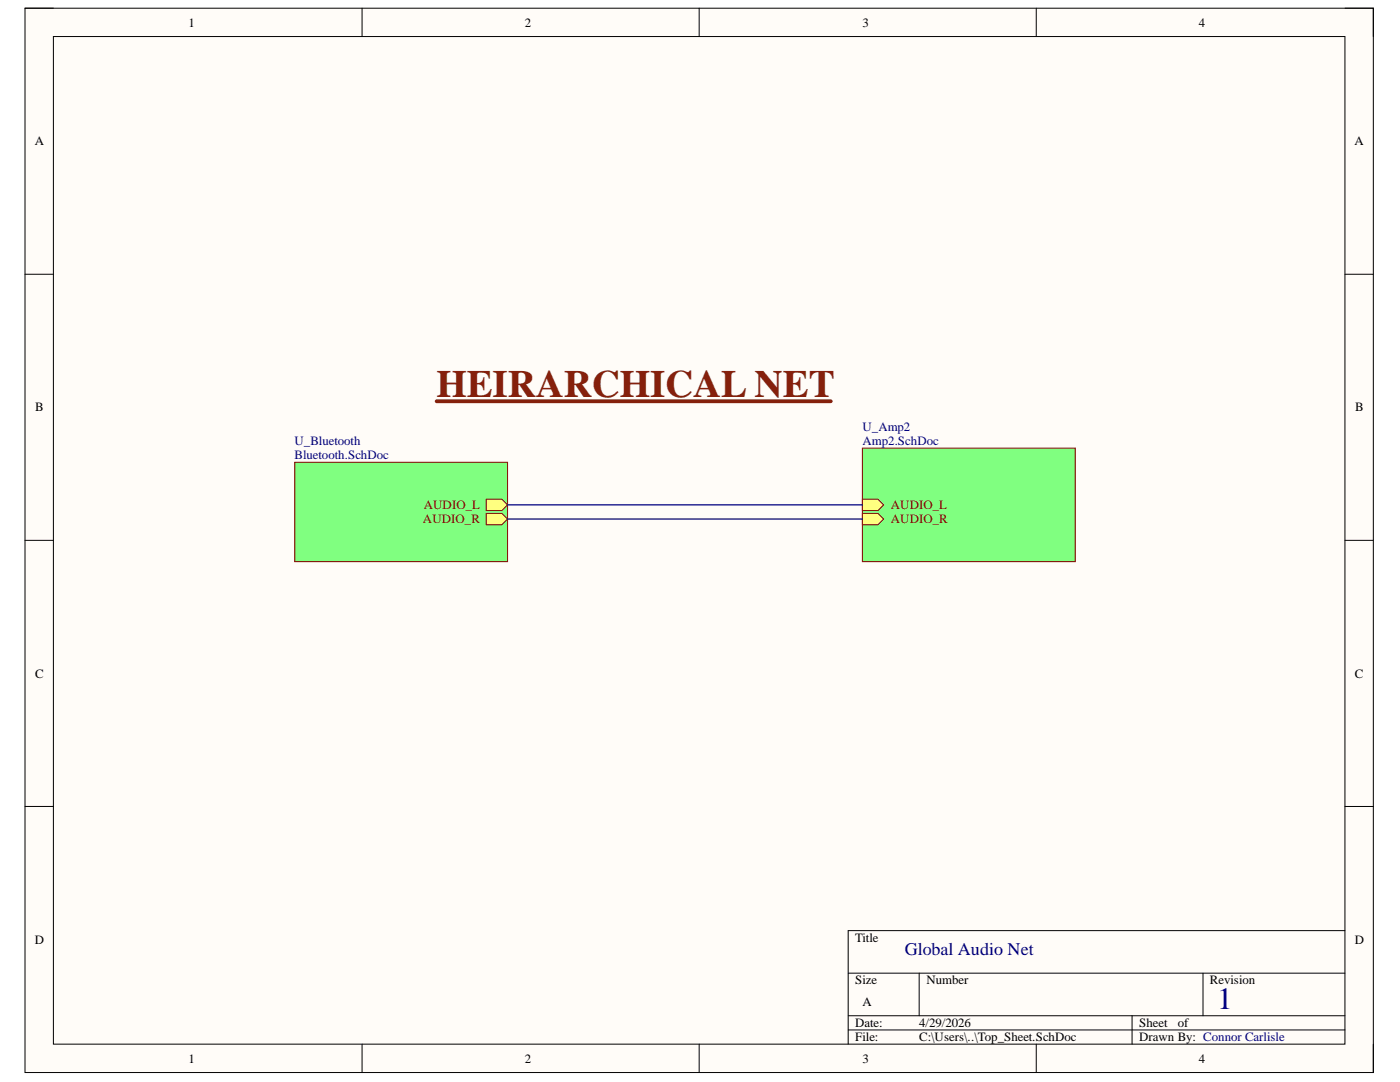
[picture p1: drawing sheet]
<svg xmlns="http://www.w3.org/2000/svg" width="279mm" height="216mm" viewBox="0 0 279 216" stroke-linecap="round" stroke-linejoin="round" font-family="sans-serif">
<path d="M5 1.6h269.1v212.4h-269.1z" fill-rule="evenodd" fill="#fffcf8"/>
<path d="M5 1.6h269.1v212.4h-269.1z" fill="none" stroke="#000" stroke-width=".2"/>
<path d="M10.7 7.3h257.7v201h-257.7z" fill-rule="evenodd" fill="#fffcf8"/>
<g fill="none" stroke="#000" stroke-width=".2">
<path d="M5 1.6h5.7M10.7 7.3h257.7v201h-257.7zM72.3 1.6v5.7M139.5 1.6v5.7M206.8 1.6v5.7M268.4 1.6h5.7v5.7M5 54.7h5.7M268.4 54.7h5.7M5 107.8h5.7M268.4 107.8h5.7M5 160.9h5.7M268.4 160.9h5.7"/>
<path d="M169.3 194.2h99.1M183.4 194.2v8.5M240.1 194.2v8.5M268.4 185.7h-99.1v22.6M72.3 208.3v5.7M139.5 208.3v5.7M169.3 202.7h99.1M169.3 205.5h99.1M206.8 208.3v5.7M225.9 202.7v5.6M274.1 208.3v5.7"/>
</g>
<path d="M172.1 89.4h42.5v22.7h-42.5z" fill-rule="evenodd" fill="#80ff80"/>
<path d="M172.1 89.4h42.5v22.7h-42.5z" fill="none" stroke="#800000" stroke-width=".2"/>
<path d="M172.1 99.6h3.1l1.2 1.1-1.2 1.2h-3.1z" fill-rule="evenodd" fill="#ffff80"/>
<path d="M172.1 99.6h3.1l1.2 1.1-1.2 1.2h-3.1z" fill="none" stroke="#800000" stroke-width=".2"/>
<path d="M172.1 102.4h3.1l1.2 1.2-1.2 1.1h-3.1z" fill-rule="evenodd" fill="#ffff80"/>
<path d="M172.1 102.4h3.1l1.2 1.2-1.2 1.1h-3.1z" fill="none" stroke="#800000" stroke-width=".2"/>
<path d="M58.8 92.2h42.5v19.9h-42.5z" fill-rule="evenodd" fill="#80ff80"/>
<path d="M58.8 92.2h42.5v19.9h-42.5z" fill="none" stroke="#800000" stroke-width=".2"/>
<path d="M97 99.6h3.2l1.1 1.1-1.1 1.2h-3.2z" fill-rule="evenodd" fill="#ffff80"/>
<path d="M97 99.6h3.2l1.1 1.1-1.1 1.2h-3.2z" fill="none" stroke="#800000" stroke-width=".2"/>
<path d="M97 102.4h3.2l1.1 1.2-1.1 1.1h-3.2z" fill-rule="evenodd" fill="#ffff80"/>
<path d="M97 102.4h3.2l1.1 1.2-1.1 1.1h-3.2z" fill="none" stroke="#800000" stroke-width=".2"/>
<path d="M101.3 103.6h70.8M101.3 100.7h70.8" fill="none" stroke="#000080" stroke-width=".25"/>
<path d="M87.1 80.1h78.7" fill="none" stroke="#85200c" stroke-width=".76"/>
<text font-size="7.7" fill="#85200c" x="87.1" y="79.2">HEIRARCHICAL NET</text>
<text font-size="6.2" fill="#000080" x="242.9" y="201.3">1</text>
<text font-size="3.6" fill="#000080" x="180.6" y="190.6">Global Audio Net</text>
<g font-size="2.5">
<text x="37.6" y="5.3">1</text>
<text x="104.7" y="5.3">2</text>
<text x="172.1" y="5.3">3</text>
<text x="239.3" y="5.3">4</text>
<text x="6.9" y="29">A</text>
<text x="270.3" y="29">A</text>
<text x="7" y="82.1">B</text>
<text x="270.5" y="82.1">B</text>
<text x="7" y="135.2">C</text>
<text x="270.4" y="135.2">C</text>
<text x="6.9" y="188.3">D</text>
<text x="170.7" y="188">Title</text>
<text x="270.4" y="188.3">D</text>
<text x="170.7" y="196.4">Size</text>
<text x="184.9" y="196.4">Number</text>
<text x="241.5" y="196.4">Revision</text>
<text x="172.1" y="200.7">A</text>
<text x="170.7" y="205">Date:</text>
<text x="170.7" y="207.8">File:</text>
<text x="183.5" y="205">4/29/2026</text>
<text x="183.5" y="207.8">C:\Users\..\Top_Sheet.SchDoc</text>
<text x="227.3" y="205">Sheet</text>
<text x="227.3" y="207.8">Drawn By: Connor Carlisle</text>
<text x="235" y="205">of</text>
<text x="37.6" y="212.1">1</text>
<text x="104.7" y="212.1">2</text>
<text x="172.1" y="212.1">3</text>
<text x="239.3" y="212.1">4</text>
</g>
<g font-size="2.5" fill="#000080">
<text x="58.8" y="88.9">U_Bluetooth</text>
<text x="172.1" y="86">U_Amp2</text>
<text x="172.1" y="88.9">Amp2.SchDoc</text>
<text x="58.8" y="91.7">Bluetooth.SchDoc</text>
</g>
<g font-size="2.5" fill="#800000">
<text x="84.6" y="101.6">AUDIO_L</text>
<text x="177.8" y="101.6">AUDIO_L</text>
<text x="84.4" y="104.4">AUDIO_R</text>
<text x="177.8" y="104.4">AUDIO_R</text>
</g>
</svg>
